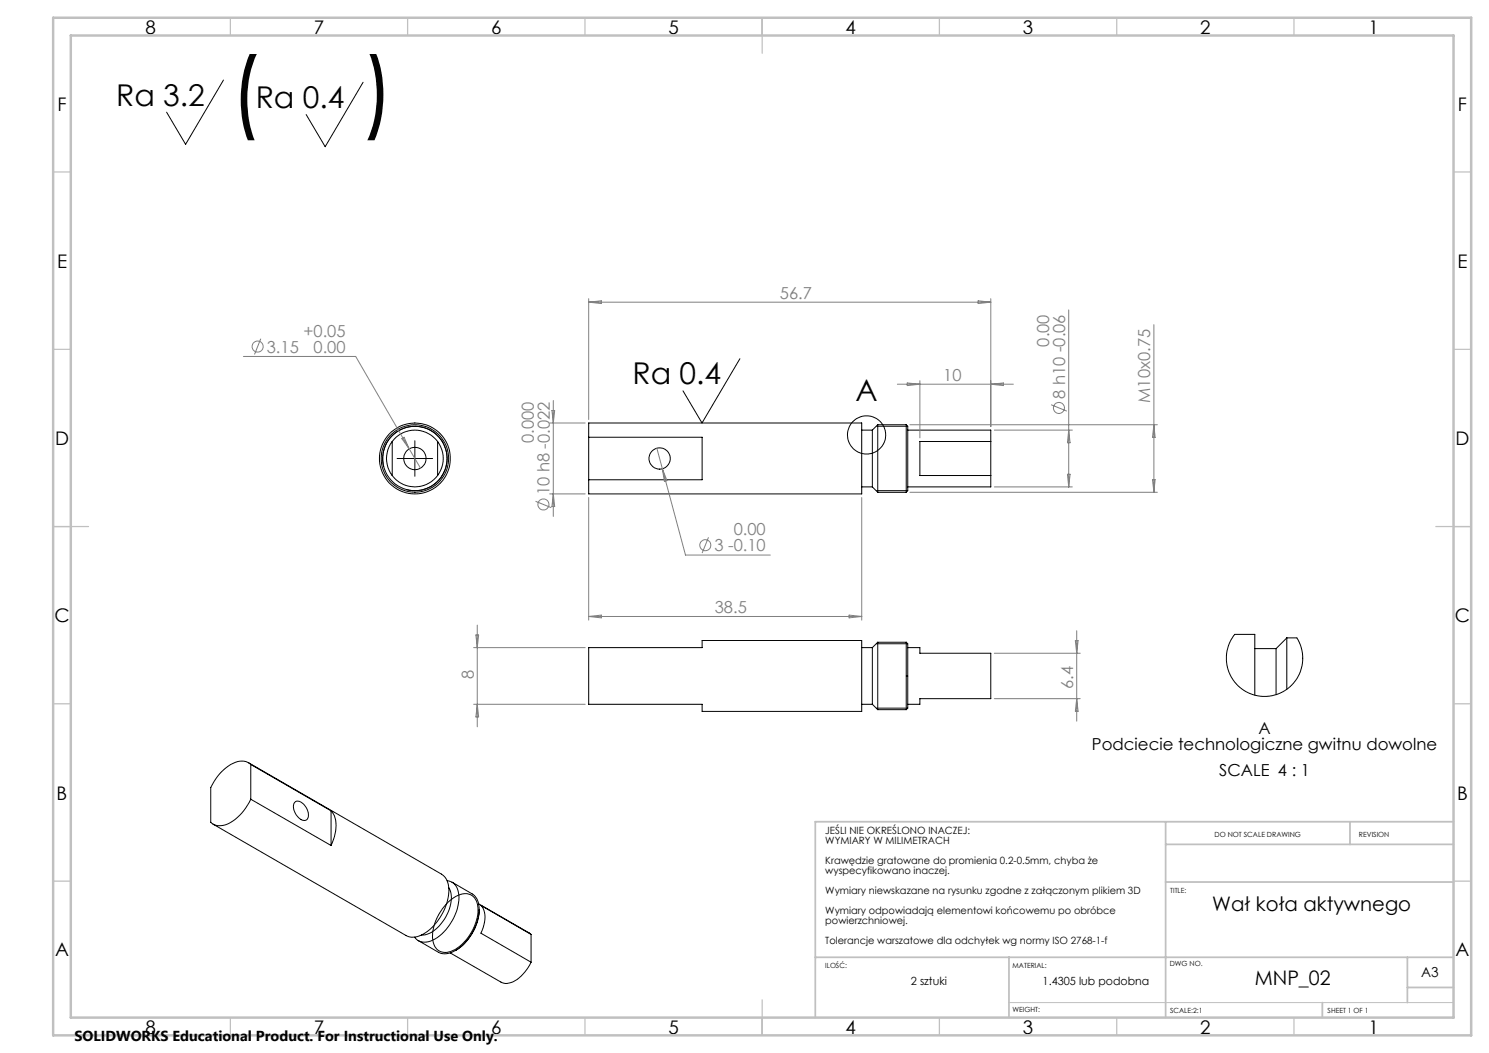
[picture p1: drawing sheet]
<svg xmlns="http://www.w3.org/2000/svg" width="420mm" height="297mm" viewBox="0 0 420 297" stroke-linecap="round" stroke-linejoin="round" font-family="sans-serif">
<g fill="none" stroke="#000" stroke-width=".28">
<path d="M63 22.6l-10.6 18.1-5.4-9.1M102.4 23.2l-10.7 18.2-5.3-9.1M208.7 101.2l-10.7 18.1-5.3-9.1M247.6 119.8v19M247.6 119.8h8M247.6 119.8l-1.5 1.5M255.6 119.8v19M255.6 119.8l.4 .4M108.3 131.7a9.1 9.1 0 0 1 7.9-11.4 9.1 9.1 0 0 1 9.9 9.8 9.1 9.1 0 0 1-11.4 8M110.6 124.5a8 8 0 0 1 12.8 0M110.6 134.1a8 8 0 0 0 12.8 0M110.6 124.5a7.9 7.9 0 0 0 0 9.6"/>
<path d="M110.6 124.5v9.6M112 129.3h10M117 124.3v10M123.4 124.5a8 8 0 0 1 0 9.6M123.4 124.5v9.6M166.1 123.3v-4h77v20h-77v-4M166.1 123.3h31.9v12h-31.9M166.1 123.3v12M243.1 137.3h3M243.1 121.3h3M246.1 121.3v16M246.1 137.3l1.5 1.5"/>
<path d="M247.2 138.4h8.8M247.2 120.2h8.8M247.6 138.8h8M256 120.2v18.2M256 121.3h23.5v3.2M256 138.4l-.4 .4M279.5 134.1v3.2h-23.5M279.5 124.5h-20v9.6h20M279.5 124.5v9.6M363 179.9h2.8l.9 1.8 .8 3.3-.1 2.1-.6 2.3-1.3 2.4-2.3 2.5-2.6 1.4-3.3 .7-3-.2-2.8-1.1-2.2-1.6-1.7-2-1.2-2.5-.5-2.6 .2-2.9 1.1-2.9 1.1-1.7h5.6v17.2M363 179.9v14.5M363 179.9l-3.1 3"/>
<path d="M166.1 182.7h31.9v-2h45.1v20h-45.1v-2.1h-31.9zM243.1 198.6h3M243.1 182.7h3M246.1 182.7v15.9M246.1 198.6l1.5 1.6M247.2 199.7h8.8M247.2 181.6h8.8M247.6 181.1v19.1M247.6 181.1l-1.5 1.6M247.6 181.1h8M255.6 181.1v19.1M255.6 181.1l.4 .5"/>
<path d="M256 181.6v18.1M256 182.7h3.5v1.6h20v12.8h-20v1.5h-3.5M256 199.7l-.4 .5M353.9 182.9h6M359.9 182.9v13M70.1 215.1l54.4 31.5a5.9 5.9 0 0 1 1.9 6.4 14.7 14.7 0 0 1-8.7 11.2l-1.8 .1-1.4-.4-54.4-31.5M70.7 215.6a4.6 4.6 0 0 0-5.6 0 14.7 14.7 0 0 0-5.7 6.5v9.8a4.8 4.8 0 0 0 6.4-.4 15 15 0 0 0 4.9-6.1M70.7 215.6l22.7 13.1M70.7 215.6v9.8M247.6 200.2h8M70.7 225.4l22.7 13.1M83.1 226.3a1.7 1.7 0 0 1 2.5 .5 3.4 3.4 0 0 1 .9 4.4 2.62 2.62 0 0 1-3.2-1.8 2.9 2.9 0 0 1-.2-3.1z"/>
<path d="M93.4 228.7a8 8 0 0 1 .7 8.1l-.7 1.7M93.4 228.7v9.8M126.1 248.4a3.8 3.8 0 0 1 3.3 4.1 14.5 14.5 0 0 1-7.9 12.9 3.7 3.7 0 0 1-4.6-1.1M126.3 254.5a6.4 6.4 0 0 1 6.3-2.2 4.7 4.7 0 0 1 2.2 5.3 13.7 13.7 0 0 1-7.7 10.8 3.6 3.6 0 0 1-5.1-3.7 14.1 14.1 0 0 1 4.3-10.2zM126.6 250.4a8.2 8.2 0 0 1-.8 8.2 9.4 9.4 0 0 1-6.4 5.1h-.5M127.5 248.8l5.7 3.3a5.3 5.3 0 0 1 1.8 5.8 14.9 14.9 0 0 1-6.6 10.2M135 254.9l14.8 8.7M135.1 256.5a14 14 0 0 1-6.7 11.6M118 265.3l5.7 3.3a4.6 4.6 0 0 0 4.7-.5M127 268.8l14.3 8.2a5 5 0 0 0 5.7-1.7l1.6-1.8 1.2-2.1M149.8 263.6l-14.2-8.2a6.1 6.1 0 0 1 .7 6.3l-.7 1.5 14.2 8.2M149.8 263.6v7.8"/>
<circle cx="117" cy="129.3" r="9.5"/>
<circle cx="117" cy="129.3" r="9.1"/>
<circle cx="117" cy="129.3" r="3.2"/>
<circle cx="117" cy="129.3" r="10"/>
<circle cx="186.1" cy="129.3" r="3"/>
<circle cx="244.4" cy="122.7" r="5.4"/>
</g>
<g fill="none" stroke="#808080" stroke-width=".28">
<path d="M73.6 95.5l-1.8 4.5M166.1 84.2v34.1M166.1 85.2h113.4M166.1 85.2l3.5-.4v.8zM275.9 84.8l3.6 .4-3.6 .4zM279.5 84.2v36.1M301.4 87.4v49.9M325.5 91.6v47.2M68.7 100.5h31.6l15.1 26.1M155 119.3h10.1M155.7 115.8h.8l-.4 3.5zM156.1 113v32.7"/>
<path d="M253.1 108.4h32.7M255.9 108l3.6 .4-3.6 .4zM256.6 119.8h69.9M259.5 107.4v16.1M279.5 108.4l3.5-.4v.8zM296.5 114.2l4.4 1.8M325.5 119.8l.3 3.6h-.7zM113.3 123.7l.7-.4 1.4 3.3zM115.4 126.6l3.2 5.4M155 139.3h10.1M156.1 139.3l.4 3.6h-.8zM185.3 126.4l8.1 30.2h23.9"/>
<path d="M186.8 132.2l1.3 3.4-.7 .1zM256.6 138.8h69.9M280.5 121.3h22M280.5 137.3h22M301.1 133.8h.7l-.4 3.5zM301.4 121.3l.4 3.6h-.7zM325.1 135.3h.7l-.3 3.5zM151.1 141.4l4.4 1.8M166.1 140.3v34.6M199.8 151.5l-1.8 4.5M243.1 140.3v34.6M134.2 179.1h.8l-.4 3.6z"/>
<path d="M134.6 176.3v28.7M166.1 173.9l3.5-.4v.8zM166.1 173.9h77M239.5 173.5l3.6 .4-3.6 .4zM303.7 177.9v25.5M133.6 182.7h31.5M133.6 198.6h31.5M134.6 198.6l.4 3.6h-.8zM280.5 184.3h24.2M280.5 197.1h24.2M303.3 180.7h.8l-.4 3.6zM303.7 197.1l.4 3.5h-.8z"/>
<circle cx="72.7" cy="97.8" r="1.56"/>
<circle cx="298.7" cy="115" r="1.55"/>
<circle cx="153.3" cy="142.3" r="1.55"/>
<circle cx="199" cy="153.8" r="1.55"/>
</g>
<path d="M284.6 282.8h125.4" fill="none" stroke="#c0c0c0" stroke-width=".28"/>
<g fill="none" stroke="#c0c0c0" stroke-width=".35">
<path d="M65 5v5M115 5v5M165 5v5M215 5v10M265 5v5M315 5v5M365 5v5M15 48.5h5M410 48.5h5M15 98.5h5M410 98.5h5M15 148.5h10"/>
<path d="M405 148.5h10M15 198.5h5M410 198.5h5M15 248.5h5M410 248.5h5M65 287v5M115 287v5M165 287v5M215 282v10M265 287v5M315 287v5M365 287v5"/>
</g>
<path d="M328.8 231.8v55.2M328.8 238.2h81.2M380.8 231.8v6.4M410 231.8h-180v55.2M328.8 248.8h81.2M230 270h180M284.6 270v17M397 270v12.8M397 278.5h13M373 282.8v4.2" fill="none" stroke="#c0c0c0" stroke-width=".5"/>
<path d="M15 5h400v287h-400zM20 10h390v277h-390z" fill="none" stroke="#c0c0c0" stroke-width=".7"/>
<g font-size="25.4">
<text x="64.6" y="34.3">(</text>
<text x="102.1" y="34.3">)</text>
</g>
<g font-size="8.5">
<text x="32.8" y="29.8">Ra 3.2</text>
<text x="72.1" y="30.4">Ra 0.4</text>
<text x="178.4" y="108.4">Ra 0.4</text>
<text x="241.3" y="113">A</text>
</g>
<g font-size="5.6">
<text x="342" y="256.9">Wał koła aktywnego</text>
<text x="353.9" y="277.9">MNP_02</text>
</g>
<g font-size="5.3">
<text x="41" y="9.5">8</text>
<text x="88.5" y="9.5">7</text>
<text x="138.5" y="9.5">6</text>
<text x="188.5" y="9.5">5</text>
<text x="238.5" y="9.5">4</text>
<text x="288.5" y="9.5">3</text>
<text x="338.5" y="9.5">2</text>
<text x="386" y="9.5">1</text>
<text x="16.2" y="31.3">F</text>
<text x="411.2" y="31.3">F</text>
<text x="16.1" y="75.5">E</text>
<text x="411.1" y="75.5">E</text>
<text x="15.5" y="125.5">D</text>
<text x="410.5" y="125.5">D</text>
<text x="15.4" y="175.5">C</text>
<text x="410.4" y="175.5">C</text>
<text x="16" y="225.5">B</text>
<text x="411" y="225.5">B</text>
<text x="15.5" y="269.8">A</text>
<text x="410.5" y="269.8">A</text>
<text x="41" y="291.5">8</text>
<text x="88.5" y="291.5">7</text>
<text x="138.5" y="291.5">6</text>
<text x="188.5" y="291.5">5</text>
<text x="238.5" y="291.5">4</text>
<text x="288.5" y="291.5">3</text>
<text x="338.5" y="291.5">2</text>
<text x="386" y="291.5">1</text>
</g>
<g font-size="4.7" fill="#808080">
<text x="220" y="84.2">56.7</text>
<text x="85.6" y="95">+0.05</text>
<text x="75.3" y="99.4">3.15</text>
<text x="88.4" y="99.5">0.00</text>
<text x="295.9" y="97.7" transform="rotate(-90 295.9 97.7)">0.00</text>
<text x="266.1" y="107.4">10</text>
<text x="300.4" y="112.5" transform="rotate(-90 300.4 112.5)">8 h10 -0.06</text>
<text x="324.5" y="113.6" transform="rotate(-90 324.5 113.6)">M10x0.75</text>
<text x="150.5" y="125" transform="rotate(-90 150.5 125)">0.000</text>
<text x="155" y="139.7" transform="rotate(-90 155 139.7)">10 h8 -0.022</text>
<text x="201.5" y="155.5">3 -0.10</text>
<text x="207" y="151">0.00</text>
<text x="201.6" y="172.9">38.5</text>
<text x="133.6" y="191.5" transform="rotate(-90 133.6 191.5)">8</text>
<text x="302.7" y="194.3" transform="rotate(-90 302.7 194.3)">6.4</text>
</g>
<g font-size="4.7">
<text x="355" y="206.9">A</text>
<text x="308" y="211.5">Podciecie technologiczne gwitnu dowolne</text>
<text x="343.9" y="218.8">SCALE 4 : 1</text>
</g>
<text font-size="4.1" x="21" y="293.7">SOLIDWORKS Educational Product. For Instructional Use Only.</text>
<text font-size="3.9" x="400.9" y="275.5">A3</text>
<g font-size="3.2">
<text x="256.9" y="277.9">2 sztuki</text>
<text x="294.1" y="277.9">1.4305 lub podobna</text>
</g>
<g font-size="2.8">
<text x="232.8" y="235.3">JEŚLI NIE OKREŚLONO INACZEJ:</text>
<text x="232.8" y="238.2">WYMIARY W MILIMETRACH</text>
<text x="232.8" y="243.8">Krawędzie gratowane do promienia 0.2-0.5mm, chyba że</text>
<text x="232.8" y="246.6">wyspecyfikowano inaczej.</text>
<text x="232.8" y="252.3">Wymiary niewskazane na rysunku zgodne z załączonym plikiem 3D</text>
<text x="232.8" y="257.9">Wymiary odpowiadają elementowi końcowemu po obróbce</text>
<text x="232.8" y="260.7">powierzchniowej.</text>
<text x="232.8" y="266.4">Tolerancje warszatowe dla odchyłek wg normy ISO 2768-1-f</text>
</g>
<g font-size="2">
<text x="342.6" y="236">DO NOT SCALE DRAWING</text>
<text x="383.3" y="236.2">REVISION</text>
<text x="330.1" y="251.9">TITLE:</text>
<text x="232.8" y="273">ILOŚĆ:</text>
<text x="285.6" y="272.9">MATERIAL:</text>
<text x="330" y="272.5">DWG NO.</text>
<text x="285.6" y="285.5">WEIGHT:</text>
<text x="330.1" y="285.6">SCALE:2:1</text>
<text x="374.5" y="285.6">SHEET 1 OF 1</text>
</g>
</svg>
